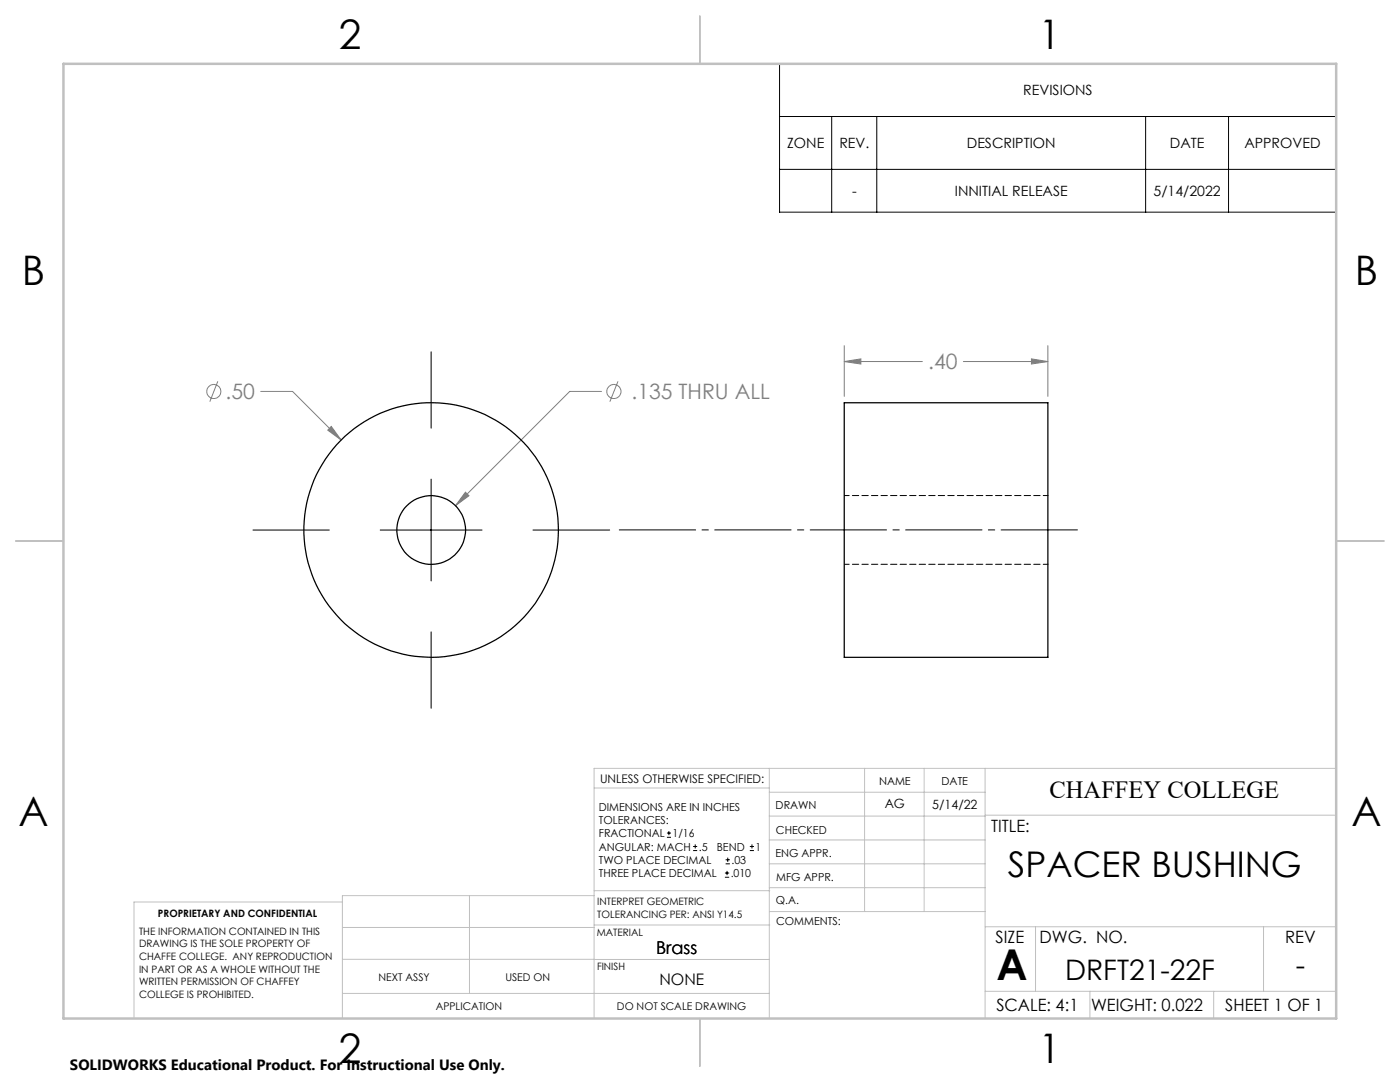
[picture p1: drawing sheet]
<svg xmlns="http://www.w3.org/2000/svg" width="279mm" height="216mm" viewBox="0 0 279 216" stroke-linecap="round" stroke-linejoin="round" font-family="sans-serif">
<g fill="none" stroke="#808080" stroke-width=".2">
<path d="M43.5 76.1l-1.6 4.1M52 78.1h6.4l9.7 9.7M120.1 78.1h-6.4l-22.8 22.8M123.3 76.1l-1.6 4.1M168.5 72.1l3.3-.5v1zM168.5 69v10.1M168.5 72.1h15.6M192.3 72.1h16.8M205.8 71.6l3.3 .5-3.3 .5zM209.1 69v10.1M66.1 85.1l2 2.7-2.7-2zM92.9 98.2l.7 .7-2.7 2z"/>
<circle cx="42.7" cy="78.1" r="1.41"/>
<circle cx="122.5" cy="78.1" r="1.41"/>
</g>
<g fill="none" stroke="#000" stroke-width=".2">
<path d="M155.6 12.7h111.1v29.6h-111.1zM155.6 23.2h111.1M155.6 33.8h111.1M166 23.2v19.1M175 23.2v19.1M228.6 23.2v19.1M245.2 23.2v19.1M86 70.2v15.2M86 95.6v20.3M50.5 105.8h15.2M75.9 105.8h20.3M106.4 105.8h15.3"/>
<path d="M86 126.1v15.2M133.1 167.1h.8M133.1 166.2h.8M133.5 165.8v.9M138.3 169.7h.8M138.3 168.9h.8M138.7 168.5v.8M144.7 175h.8M144.7 174.2h.8M144.8 172.4h.9M144.8 171.6h.9M145.1 173.8v.8"/>
<path d="M145.2 171.1v.9M149.6 169.7h.9M149.6 168.9h.9M150.1 168.5v.8"/>
</g>
<path d="M123.1 105.7h92.4" fill="none" stroke="#000" stroke-width=".2" stroke-dasharray="15.2 1.3 1.3 1.3" stroke-dashoffset="-.5"/>
<g fill="none" stroke="#c0c0c0" stroke-width=".2">
<path d="M118.6 157.2h34.9M153.5 153.3v49.9M153.5 158.1h43.1M172.5 153.3v28.6M184.4 153.3v28.6M196.6 153.3v49.9M266.7 153.3h-148.1v49.9M68.3 180h-41.6v23.2M93.7 178.7v19.5M118.6 178.7h-50.3v24.5M118.6 177.7h35M153.5 167.6h43.1"/>
<path d="M153.5 162.8h43.1M153.5 172.4h43.1M153.5 177.1h43.1M196.6 162.7h70.1M68.3 198.2h85.2M68.3 191.4l85.2 .1M68.3 185.1h50.3M118.6 184.6h35M153.6 181.9h43M196.6 197.8h70.1M196.6 184.9h70.1M206.7 184.9v12.9"/>
<path d="M217.5 197.8v5.4M242.2 197.8v5.4M252.2 184.9v12.9"/>
</g>
<path d="M139.7 3.2v9.5M3.1 107.9h9.6M266.7 107.9h9.5M139.7 203.2v9.6" fill="none" stroke="#c0c0c0" stroke-width=".25"/>
<path d="M12.7 12.7h254v190.5h-254z" fill="none" stroke="#c0c0c0" stroke-width=".5"/>
<path d="M66.1 85.1l-.7 .7 2.7 2zM92.9 98.2l-2 2.7 2.7-2zM168.5 72.1l3.3-.5v1zM205.8 71.6l3.3 .5-3.3 .5z" fill="#808080"/>
<g fill="none" stroke="#000" stroke-width=".25">
<path d="M168.5 80.4h40.6v50.8h-40.6z"/>
<circle cx="86" cy="105.8" r="25.4"/>
<circle cx="86.1" cy="105.7" r="6.9"/>
</g>
<path d="M209.2 98.9h-40.7M168.5 112.6h40.7" fill="none" stroke="#000" stroke-width=".2" stroke-dasharray="1.3 .6" stroke-dashoffset=".3"/>
<text font-size="8.5" x="198.9" y="195.5">A</text>
<g font-size="8.1">
<text x="67.6" y="9.7">2</text>
<text x="207.3" y="9.7">1</text>
<text x="4.4" y="57">B</text>
<text x="270.4" y="57">B</text>
<text x="3.7" y="164.9">A</text>
<text x="269.7" y="164.9">A</text>
<text x="67.6" y="212.2">2</text>
<text x="207.3" y="212.2">1</text>
</g>
<text font-size="7.1" x="201.2" y="175">SPACER BUSHING</text>
<g font-size="5.6">
<text x="212.6" y="195.6">DRFT21-22F</text>
<text x="258.6" y="194.6">-</text>
</g>
<text font-size="4.9" x="209.5" y="159.3">CHAFFEY COLLEGE</text>
<g font-size="4.2" fill="#808080">
<text x="185.3" y="73.7">.40</text>
<text x="45" y="79.7">.50</text>
<text x="126" y="79.7">.135 THRU ALL</text>
</g>
<text font-size="3.5" x="130.9" y="190.3">Brass</text>
<g font-size="3.4">
<text x="197.8" y="166">TITLE:</text>
<text x="198.7" y="188.1">SIZE</text>
<text x="207.5" y="188.1">DWG. NO.</text>
<text x="256.5" y="188.2">REV</text>
<text x="198.8" y="201.7">SCALE: 4:1</text>
<text x="217.7" y="201.8">WEIGHT: 0.022</text>
<text x="244.5" y="201.7">SHEET 1 OF 1</text>
</g>
<text font-size="3.2" x="131.6" y="196.6">NONE</text>
<text font-size="3" x="14" y="213.5">SOLIDWORKS Educational Product. For Instructional Use Only.</text>
<g font-size="2.8">
<text x="204.2" y="19">REVISIONS</text>
<text x="157.1" y="29.6">ZONE</text>
<text x="167.5" y="29.6">REV.</text>
<text x="193" y="29.6">DESCRIPTION</text>
<text x="233.5" y="29.6">DATE</text>
<text x="248.4" y="29.6">APPROVED</text>
<text x="170" y="39.1">-</text>
<text x="190.6" y="39.1">INNITIAL RELEASE</text>
<text x="230.2" y="39.1">5/14/2022</text>
</g>
<g font-size="2.5">
<text x="176.6" y="161.3">AG</text>
<text x="186.1" y="161.4">5/14/22</text>
</g>
<text font-size="2.4" x="119.8" y="156.2">UNLESS OTHERWISE SPECIFIED:</text>
<g font-size="2.2">
<text x="119.5" y="161.8">DIMENSIONS ARE IN INCHES</text>
<text x="154.8" y="161.4">DRAWN</text>
<text x="175.4" y="156.6">NAME</text>
<text x="187.9" y="156.7">DATE</text>
<text x="119.5" y="164.4">TOLERANCES:</text>
<text x="119.5" y="167.1">FRACTIONAL</text>
<text x="134.2" y="167.1">1/16</text>
<text x="154.9" y="166.3">CHECKED</text>
<text x="119.5" y="172.4">TWO PLACE DECIMAL</text>
<text x="119.5" y="169.7">ANGULAR: MACH</text>
<text x="139.5" y="169.7">.5</text>
<text x="143" y="169.7">BEND</text>
<text x="146" y="172.4">.03</text>
<text x="150.8" y="169.7">1</text>
<text x="154.8" y="171">ENG APPR.</text>
<text x="119.5" y="175">THREE PLACE DECIMAL</text>
<text x="145.8" y="175">.010</text>
<text x="154.9" y="175.7">MFG APPR.</text>
<text x="154.9" y="180.4">Q.A.</text>
<text x="154.9" y="184.6">COMMENTS:</text>
</g>
<g font-size="2.1">
<text x="75.5" y="195.7">NEXT ASSY</text>
<text x="100.9" y="195.7">USED ON</text>
<text x="86.9" y="201.5">APPLICATION</text>
<text x="123.1" y="201.6">DO NOT SCALE DRAWING</text>
</g>
<g font-size="2">
<text x="31.5" y="182.9">PROPRIETARY AND CONFIDENTIAL</text>
<text x="119.2" y="180.6">INTERPRET GEOMETRIC</text>
<text x="119.2" y="183.1">TOLERANCING PER: ANSI Y14.5</text>
<text x="27.8" y="186.5">THE INFORMATION CONTAINED IN THIS</text>
<text x="27.8" y="189">DRAWING IS THE SOLE PROPERTY OF</text>
<text x="27.8" y="191.6">CHAFFE COLLEGE. ANY REPRODUCTION</text>
<text x="119.1" y="186.7">MATERIAL</text>
<text x="27.8" y="194.1">IN PART OR AS A WHOLE WITHOUT THE</text>
<text x="27.8" y="196.6">WRITTEN PERMISSION OF CHAFFEY</text>
<text x="119.1" y="193.5">FINISH</text>
<text x="27.8" y="199.1">COLLEGE IS PROHIBITED.</text>
</g>
</svg>
